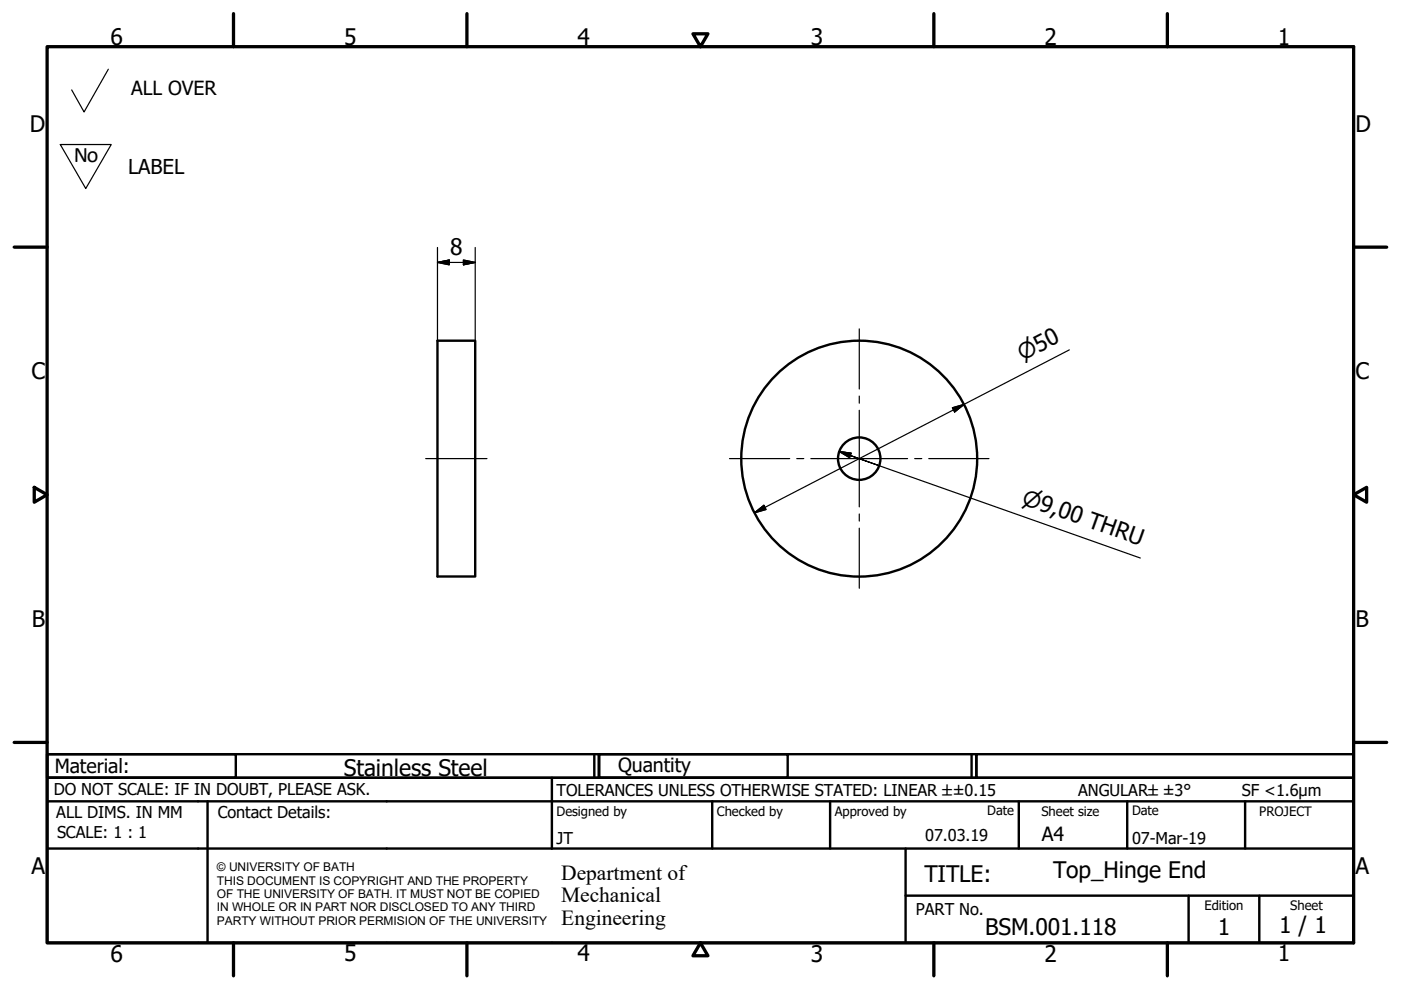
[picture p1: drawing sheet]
<svg xmlns="http://www.w3.org/2000/svg" width="297mm" height="210mm" viewBox="0 0 297 210" stroke-linecap="round" stroke-linejoin="round" font-family="sans-serif">
<!-- layer: Visible (ISO) -->
<g fill="none" stroke="#000" stroke-width=".51">
<path d="M92.8 72.2h8v50h-8z"/>
<circle cx="182.2" cy="97.2" r="25"/>
<circle cx="182.2" cy="97.2" r="4.5"/>
</g>
<!-- layer: Border (ISO) -->
<g fill="none" stroke="#000" stroke-width=".7">
<path d="M10 9.9h277v190h-277zM49.5 2.9v7M99 2.9v7M146.9 7.2h3.2l-1.6 2.7zM198 2.9v7M247.5 2.9v7M3 52.4h7M287 52.4h7M7.3 103.3l2.7 1.6-2.7 1.6zM287 104.9l2.8-1.6v3.2zM3 157.4h7M287 157.4h7"/>
<path d="M49.5 199.9v7M99 199.9v7M148.5 199.9l1.6 2.7h-3.2zM198 199.9v7M247.5 199.9v7"/>
</g>
<!-- layer: Title (ISO) -->
<g fill="none" stroke="#000" stroke-width=".51">
<path d="M10 159.9h40v5h-40zM10 159.9h117v5h-117zM126 159.9v5M127 159.9h40v5h-40zM127 159.9h80v5h-80zM206 159.9v5M207 159.9h80v5h-80zM10 169.9v-5h277v5M10 169.9h277v30h-277zM10 179.9h277M44 169.9v30M117 164.9v15"/>
<path d="M151 169.9v10M176 169.9v10M192 179.9v20M216 169.9v10M239 169.9v10M264 169.9v10M192 189.9h95M252 189.9v10M267 189.9v10"/>
</g>
<!-- layer: Sketch Geometry (ISO) -->
<path d="M23 14.7l-5.2 9-2.6-4.6M12.8 30.6h10.8l-5.4 9.4z" fill="none" stroke="#000" stroke-width=".25"/>
<!-- layer: Center Mark (ISO) -->
<path d="M182.2 69.7v12.8M154.7 97.2h12.7M168.9 97.2h1.5M171.9 97.2h20.5M182.2 84v1.5M182.2 87v20.5M193.9 97.2h1.5M196.9 97.2h12.8M182.2 109v1.5M182.2 112v12.7" fill="none" stroke="#000" stroke-width=".25"/>
<!-- layer: Centerline (ISO) -->
<path d="M90.3 97.2h13" fill="none" stroke="#000" stroke-width=".25"/>
<!-- layer: Dimension (ISO) -->
<path d="M92.8 55.6l2.4-.5v1zM92.8 55.6h8M92.8 52.5v19.7M98.3 55.1l2.5 .5-2.5 .5zM100.8 52.5v19.7M226.7 74.2l-66.7 34.5M201.9 86.5l2.5-.8-2 1.6zM160 108.7l2-1.6 .4 .9z" fill="none" stroke="#000" stroke-width=".25"/>
<path d="M92.8 55.6l2.4-.5zM92.8 55.6l2.4-.5v1zM98.3 56.1l2.5-.5zM98.3 55.1l2.5 .5-2.5 .5zM202.4 87.3l2-1.6zM201.9 86.5l2.5-.8-2 1.6zM160 108.7l2-1.6zM160 108.7l2-1.6 .4 .9z" fill="#000" stroke="#000" stroke-width=".25"/>
<!-- layer: Symbol (ISO) -->
<path d="M177.9 95.7l2.5 .4-.3 .9zM177.9 95.7l2.4 .9M186.4 98.7l-6.1-2.1 61.5 21.7" fill="none" stroke="#000" stroke-width=".25"/>
<path d="M177.9 95.7l2.5 .4zM177.9 95.7l2.5 .4-.3 .9z" fill="#000" stroke="#000" stroke-width=".25"/>
<g font-size="4.8">
<text x="23.4" y="9.5">6</text>
<text x="72.9" y="9.5">5</text>
<text x="122.4" y="9.5">4</text>
<text x="171.9" y="9.5">3</text>
<text x="221.4" y="9.5">2</text>
<text x="270.9" y="9.5">1</text>
<text x="6.3" y="27.9">D</text>
<text x="287.4" y="27.9">D</text>
<text x="95.4" y="54">8</text>
<text x="6.7" y="80.4">C</text>
<text x="287.4" y="80.4">C</text>
<text x="6.8" y="132.9">B</text>
<text x="287.4" y="132.9">B</text>
<text x="72.9" y="164.6">Stainless Steel</text>
<text x="6.7" y="185.4">A</text>
<text x="287.4" y="185.4">A</text>
<text x="196" y="187">TITLE:</text>
<text x="223.3" y="186.2">Top_Hinge End</text>
<text x="271.2" y="197.9">1 / 1</text>
<text x="23.4" y="203.9">6</text>
<text x="72.9" y="203.8">5</text>
<text x="122.4" y="203.8">4</text>
<text x="171.9" y="203.9">3</text>
<text x="208.9" y="198.2">BSM.001.118</text>
<text x="221.4" y="203.9">2</text>
<text x="258.2" y="198.2">1</text>
<text x="270.9" y="203.8">1</text>
</g>
<text font-size="4.7" x="15.7" y="34.4">No</text>
<g font-size="4.6">
<text x="216.8" y="76.6" transform="rotate(-27 216.8 76.6)">⌀50</text>
<text x="216.4" y="106.8" transform="rotate(19 216.4 106.8)">⌀9,00 THRU</text>
<text x="119" y="186.5">Department of</text>
<text x="119" y="191.3">Mechanical</text>
<text x="119" y="196">Engineering</text>
</g>
<text font-size="4.3" x="27.2" y="36.9">LABEL</text>
<g font-size="4.1">
<text x="27.8" y="20.1">ALL OVER</text>
<text x="11.6" y="163.9">Material:</text>
<text x="131" y="163.7">Quantity</text>
<text x="220.9" y="178.4">A4</text>
</g>
<g font-size="3.5">
<text x="11.4" y="168.5">DO NOT SCALE: IF IN DOUBT, PLEASE ASK.</text>
<text x="11.9" y="173.5">ALL DIMS. IN MM</text>
<text x="46.2" y="173.5">Contact Details:</text>
<text x="118" y="168.8">TOLERANCES UNLESS OTHERWISE STATED: LINEAR ±±0.15</text>
<text x="228.6" y="168.8">ANGULAR±±3°</text>
<text x="263.3" y="168.8">SF &lt;1.6µm</text>
<text x="12.1" y="177.6">SCALE: 1 : 1</text>
<text x="118" y="178.9">JT</text>
<text x="196.2" y="178.3">07.03.19</text>
<text x="240" y="178.9">07-Mar-19</text>
<text x="194.2" y="194.1">PART No.</text>
</g>
<g font-size="2.8">
<text x="118" y="173">Designed by</text>
<text x="152" y="173">Checked by</text>
<text x="177" y="173">Approved by</text>
<text x="209.3" y="172.9">Date</text>
<text x="220.8" y="173">Sheet size</text>
<text x="240" y="172.9">Date</text>
<text x="267" y="172.9">PROJECT</text>
<text x="255.4" y="193">Edition</text>
<text x="273.6" y="193">Sheet</text>
</g>
<g font-size="2.5">
<text x="46" y="184.7">© UNIVERSITY OF BATH</text>
<text x="46" y="187.6">THIS DOCUMENT IS COPYRIGHT AND THE PROPERTY</text>
<text x="46" y="190.4">OF THE UNIVERSITY OF BATH. IT MUST NOT BE COPIED</text>
<text x="46" y="193.2">IN WHOLE OR IN PART NOR DISCLOSED TO ANY THIRD</text>
<text x="46" y="196.1">PARTY WITHOUT PRIOR PERMISION OF THE UNIVERSITY</text>
</g>
</svg>
